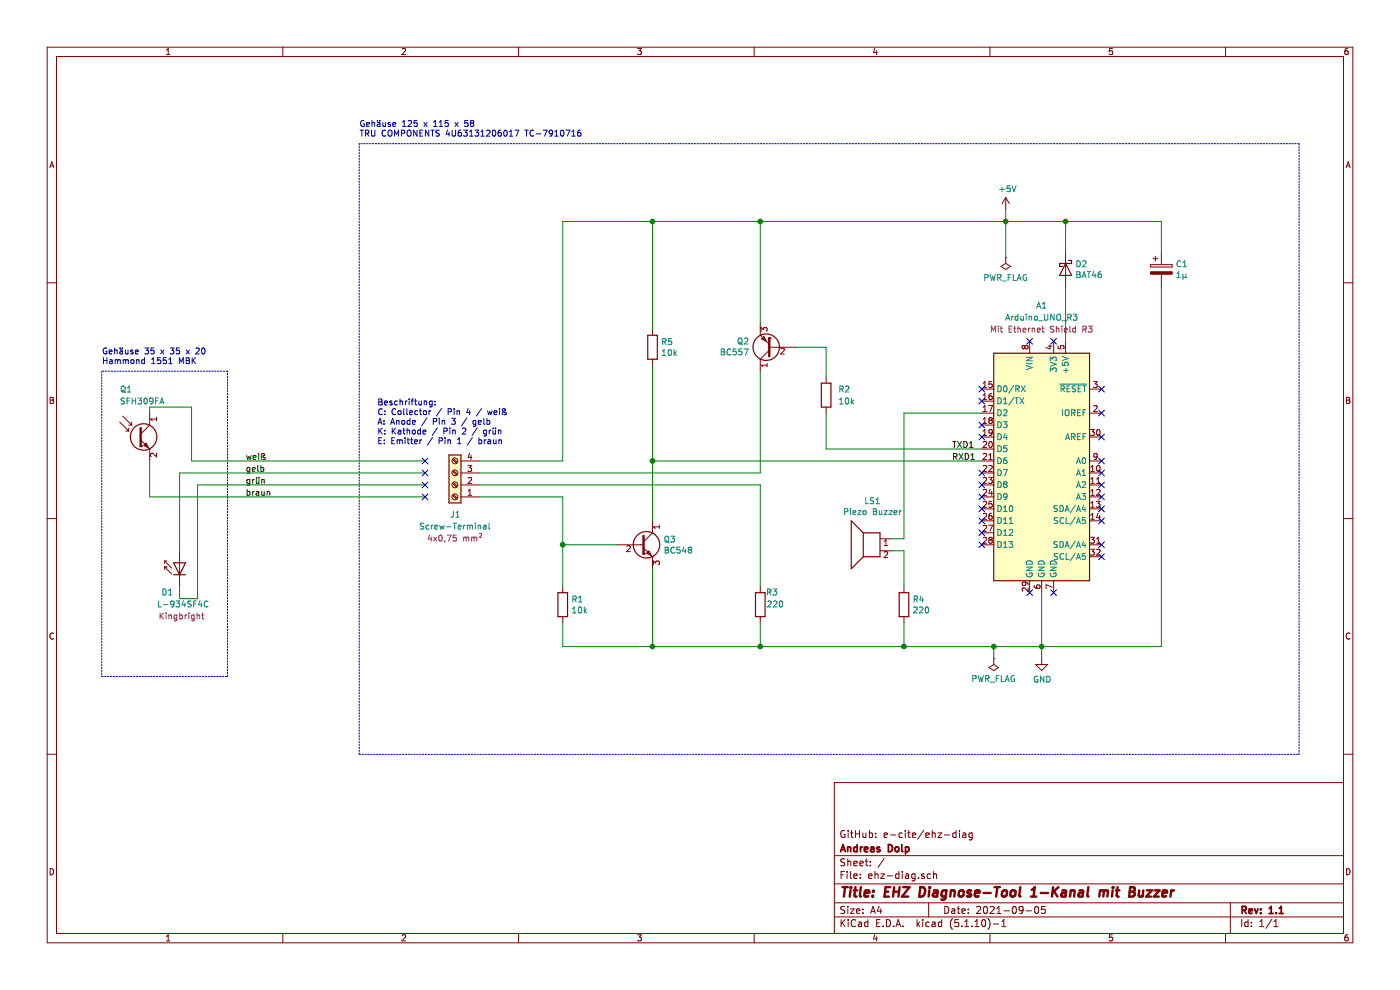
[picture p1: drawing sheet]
EESchema Schematic File Version 4
EELAYER 30 0
EELAYER END
$Descr A4 11693 8268
encoding utf-8
Sheet 1 1
Title "EHZ Diagnose-Tool 1-Kanal mit Buzzer"
Date "2021-09-05"
Rev "1.1"
Comp "Andreas Dolp"
Comment1 "GitHub: e-cite/ehz-diag"
Comment2 ""
Comment3 ""
Comment4 ""
$EndDescr
$Comp
L MCU_Module:Arduino_UNO_R3 A1
U 1 1
P 8700 3850
F 0 "A1" H 8700 5150 50  0000 C CNN
F 1 "Arduino_UNO_R3" H 8700 5050 50  0000 C CNN
F 2 "Module:Arduino_UNO_R3" H 8700 3850 50  0001 C CIN
F 3 "https://www.arduino.cc/en/Main/arduinoBoardUno" H 8700 3850 50  0001 C CNN
F 4 "Mit Ethernet Shield R3" H 8700 4950 50  0000 C CNN "Shield"
	1    8700 3850
	1    0    0    -1  
$EndComp
$Comp
L Device:CP C1
U 1 1
P 9700 2250
F 0 "C1" H 9818 2296 50  0000 L CNN
F 1 "1µ" H 9818 2205 50  0000 L CNN
F 2 "Capacitor_THT:CP_Radial_D4.0mm_P2.00mm" H 9738 2100 50  0001 C CNN
F 3 "~" H 9700 2250 50  0001 C CNN
	1    9700 2250
	1    0    0    -1  
$EndComp
$Comp
L Diode:BAT46 D2
U 1 1
P 8900 2250
F 0 "D2" V 8854 2330 50  0000 L CNN
F 1 "BAT46" V 8945 2330 50  0000 L CNN
F 2 "Diode_THT:D_DO-35_SOD27_P12.70mm_Horizontal" H 8900 2075 50  0001 C CNN
F 3 "http://www.vishay.com/docs/85662/bat46.pdf" H 8900 2250 50  0001 C CNN
	1    8900 2250
	0    1    1    0   
$EndComp
Connection ~ 8900 1850
Connection ~ 8700 5400
Wire Wire Line
	4000 3850 4700 3850
$Comp
L Connector:Screw_Terminal_01x04 J1
U 1 1
P 3800 4050
F 0 "J1" H 3750 4300 50  0000 L CNN
F 1 "Screw-Terminal" H 3800 4400 50  0000 C CNN
F 2 "TerminalBlock_Phoenix:TerminalBlock_Phoenix_MPT-0,5-4-2.54_1x04_P2.54mm_Horizontal" H 3800 4050 50  0001 C CNN
F 3 "~" H 3800 4050 50  0001 C CNN
F 4 "PTR 50692040021E" H 3800 3500 50  0001 C CNN "Bezeichnung"
F 5 "4x0,75 mm²" H 3800 4500 50  0000 C CNN "Ausführung"
	1    3800 4050
	-1   0    0    1   
$EndComp
Wire Wire Line
	9700 2100 9700 1850
Wire Wire Line
	9700 1850 8900 1850
Wire Wire Line
	9700 2400 9700 5400
Wire Wire Line
	9700 5400 8700 5400
Wire Notes Line
	3000 1200 3000 6300
Wire Notes Line
	3000 6300 10850 6300
Wire Notes Line
	10850 1200 3000 1200
Text Notes 3000 1150 0    50   ~ 0
Gehäuse 125 x 115 x 58\nTRU COMPONENTS 4U63131206017 TC-7910716
Wire Notes Line
	10850 6300 10850 1200
NoConn ~ 8200 3250
NoConn ~ 8200 3350
NoConn ~ 8200 3650
NoConn ~ 8200 3950
NoConn ~ 8200 4050
NoConn ~ 8200 4150
NoConn ~ 8200 4250
NoConn ~ 8200 4350
NoConn ~ 8200 4450
NoConn ~ 8200 4550
NoConn ~ 8600 4950
NoConn ~ 8800 4950
NoConn ~ 9200 4650
NoConn ~ 9200 4550
NoConn ~ 9200 4350
NoConn ~ 9200 4250
NoConn ~ 9200 4150
NoConn ~ 9200 4050
NoConn ~ 9200 3950
NoConn ~ 9200 3850
NoConn ~ 9200 3250
NoConn ~ 9200 3450
NoConn ~ 9200 3650
NoConn ~ 8800 2850
NoConn ~ 8600 2850
Text Label 7950 3750 0    50   ~ 0
TXD1
Wire Wire Line
	8900 1850 8900 2100
$Comp
L power:GND #PWR0101
U 1 1
P 8700 5500
F 0 "#PWR0101" H 8700 5250 50  0001 C CNN
F 1 "GND" H 8705 5327 50  0000 C CNN
F 2 "" H 8700 5500 50  0001 C CNN
F 3 "" H 8700 5500 50  0001 C CNN
	1    8700 5500
	1    0    0    -1  
$EndComp
Wire Wire Line
	8700 4950 8700 5400
Wire Wire Line
	8700 5500 8700 5400
Wire Wire Line
	8900 2400 8900 2850
$Comp
L power:PWR_FLAG #FLG0101
U 1 1
P 8300 5500
F 0 "#FLG0101" H 8300 5575 50  0001 C CNN
F 1 "PWR_FLAG" H 8300 5673 50  0000 C CNN
F 2 "" H 8300 5500 50  0001 C CNN
F 3 "~" H 8300 5500 50  0001 C CNN
	1    8300 5500
	-1   0    0    1   
$EndComp
Wire Wire Line
	8300 5500 8300 5400
Connection ~ 8300 5400
Wire Wire Line
	8300 5400 8700 5400
$Comp
L power:PWR_FLAG #FLG0102
U 1 1
P 8400 2150
F 0 "#FLG0102" H 8400 2225 50  0001 C CNN
F 1 "PWR_FLAG" H 8400 2323 50  0000 C CNN
F 2 "" H 8400 2150 50  0001 C CNN
F 3 "~" H 8400 2150 50  0001 C CNN
	1    8400 2150
	-1   0    0    1   
$EndComp
Wire Wire Line
	8400 2150 8400 1850
Connection ~ 8400 1850
Wire Wire Line
	8400 1850 8900 1850
$Comp
L power:+5V #PWR0102
U 1 1
P 8400 1750
F 0 "#PWR0102" H 8400 1600 50  0001 C CNN
F 1 "+5V" H 8415 1923 50  0000 C CNN
F 2 "" H 8400 1750 50  0001 C CNN
F 3 "" H 8400 1750 50  0001 C CNN
	1    8400 1750
	1    0    0    -1  
$EndComp
Wire Wire Line
	8400 1750 8400 1850
Text Label 7950 3850 0    50   ~ 0
RXD1
NoConn ~ 8200 3550
NoConn ~ 3550 4050
NoConn ~ 3550 4150
NoConn ~ 3550 3950
NoConn ~ 3550 3850
Text Label 2050 4050 0    50   ~ 0
grün
Text Notes 850  3050 0    50   ~ 0
Gehäuse 35 x 35 x 20\nHammond 1551 MBK
Wire Notes Line
	1900 3100 850  3100
Wire Notes Line
	1900 5650 1900 3100
Wire Notes Line
	850  5650 1900 5650
Wire Notes Line
	850  3100 850  5650
Wire Wire Line
	3550 4050 1650 4050
Wire Wire Line
	1650 5000 1650 4050
$Comp
L LED:SFH4356P D?
U 1 1
P 1500 4700
AR Path="/61291C31/61295803" Ref="D?"  Part="1" 
AR Path="/61295803" Ref="D1"  Part="1" 
F 0 "D1" V 1250 4750 50  0000 L CNN
F 1 "L-934SF4C" V 1150 4450 50  0000 L CNN
F 2 "LED_THT:LED_D3.0mm_IRBlack" H 1500 4875 50  0001 C CNN
F 3 "http://www.osram-os.com/Graphics/XPic5/00181708_0.pdf" H 1450 4700 50  0001 C CNN
F 4 "Kingbright " V 1050 4450 50  0000 L CNN "Hersteller"
	1    1500 4700
	0    -1   -1   0   
$EndComp
Wire Wire Line
	1500 5000 1650 5000
Wire Wire Line
	1500 4900 1500 5000
Wire Wire Line
	1250 3400 1600 3400
Wire Wire Line
	1250 3400 1250 3450
$Comp
L Sensor_Optical:SFH309 Q?
U 1 1
P 1150 3650
AR Path="/61291C31/61295810" Ref="Q?"  Part="1" 
AR Path="/61295810" Ref="Q1"  Part="1" 
F 0 "Q1" H 1000 4050 50  0000 L CNN
F 1 "SFH309FA" H 1000 3950 50  0000 L CNN
F 2 "LED_THT:LED_D3.0mm_Clear" H 1630 3510 50  0001 C CNN
F 3 "http://www.osram-os.com/Graphics/XPic2/00101811_0.pdf/SFH%20309,%20SFH%20309%20FA,%20Lead%20(Pb)%20Free%20Product%20-%20RoHS%20Compliant.pdf" H 1150 3650 50  0001 C CNN
	1    1150 3650
	1    0    0    -1  
$EndComp
Text Notes 3150 3800 0    50   ~ 0
Beschriftung:\nC: Collector / Pin 4 / weiß\nA: Anode / Pin 3 / gelb\nK: Kathode / Pin 2 / grün\nE: Emitter / Pin 1 / braun\n\n
$Comp
L Device:R R4
U 1 1
P 7550 5050
F 0 "R4" H 7620 5096 50  0000 L CNN
F 1 "220" H 7620 5005 50  0000 L CNN
F 2 "Resistor_THT:R_Axial_DIN0207_L6.3mm_D2.5mm_P7.62mm_Horizontal" V 7480 5050 50  0001 C CNN
F 3 "~" H 7550 5050 50  0001 C CNN
	1    7550 5050
	1    0    0    -1  
$EndComp
Wire Wire Line
	1600 3400 1600 3850
Wire Wire Line
	1600 3850 3550 3850
Wire Wire Line
	1250 4150 3550 4150
Wire Wire Line
	8200 3450 7550 3450
Wire Wire Line
	7550 5200 7550 5400
Wire Wire Line
	1250 3850 1250 4150
Wire Wire Line
	1500 4600 1500 3950
Text Label 2050 3950 0    50   ~ 0
gelb
Wire Wire Line
	1500 3950 3550 3950
$Comp
L Device:R R2
U 1 1
P 6900 3300
F 0 "R2" H 7000 3350 50  0000 L CNN
F 1 "10k" H 7000 3250 50  0000 L CNN
F 2 "Resistor_THT:R_Axial_DIN0207_L6.3mm_D2.5mm_P15.24mm_Horizontal" V 6830 3300 50  0001 C CNN
F 3 "~" H 6900 3300 50  0001 C CNN
	1    6900 3300
	1    0    0    -1  
$EndComp
Connection ~ 7550 5400
Wire Wire Line
	7550 5400 8300 5400
$Comp
L Device:R R1
U 1 1
P 4700 5050
F 0 "R1" H 4770 5096 50  0000 L CNN
F 1 "10k" H 4770 5005 50  0000 L CNN
F 2 "Resistor_THT:R_Axial_DIN0207_L6.3mm_D2.5mm_P10.16mm_Horizontal" V 4630 5050 50  0001 C CNN
F 3 "~" H 4700 5050 50  0001 C CNN
	1    4700 5050
	1    0    0    -1  
$EndComp
$Comp
L Device:R R3
U 1 1
P 6350 5050
F 0 "R3" H 6200 4950 50  0000 L CNN
F 1 "220" H 6150 5050 50  0000 L CNN
F 2 "Resistor_THT:R_Axial_DIN0207_L6.3mm_D2.5mm_P7.62mm_Horizontal" V 6280 5050 50  0001 C CNN
F 3 "~" H 6350 5050 50  0001 C CNN
	1    6350 5050
	-1   0    0    1   
$EndComp
$Comp
L Device:R R5
U 1 1
P 5450 2900
F 0 "R5" H 5520 2946 50  0000 L CNN
F 1 "10k" H 5520 2855 50  0000 L CNN
F 2 "Resistor_THT:R_Axial_DIN0207_L6.3mm_D2.5mm_P10.16mm_Horizontal" V 5380 2900 50  0001 C CNN
F 3 "~" H 5450 2900 50  0001 C CNN
	1    5450 2900
	1    0    0    -1  
$EndComp
$Comp
L Transistor_BJT:BC548 Q3
U 1 1
P 5350 4550
F 0 "Q3" H 5541 4596 50  0000 L CNN
F 1 "BC548" H 5541 4505 50  0000 L CNN
F 2 "Package_TO_SOT_THT:TO-92_Inline_Wide" H 5550 4475 50  0001 L CIN
F 3 "https://www.onsemi.com/pub/Collateral/BC550-D.pdf" H 5350 4550 50  0001 L CNN
	1    5350 4550
	1    0    0    -1  
$EndComp
Wire Wire Line
	5450 5400 4700 5400
Connection ~ 5450 5400
Wire Wire Line
	5450 4750 5450 5400
Wire Wire Line
	4700 1850 5450 1850
Connection ~ 5450 1850
Wire Wire Line
	5450 2750 5450 1850
Wire Wire Line
	4000 4150 4700 4150
Wire Wire Line
	4700 4150 4700 4550
Wire Wire Line
	4700 5200 4700 5400
Wire Wire Line
	4700 3850 4700 1850
Wire Wire Line
	5150 4550 4700 4550
Connection ~ 4700 4550
Wire Wire Line
	4700 4550 4700 4900
Wire Wire Line
	5450 3050 5450 3850
Connection ~ 5450 3850
Wire Wire Line
	5450 3850 5450 4350
Wire Wire Line
	6350 4900 6350 4050
Wire Wire Line
	5450 3850 8200 3850
Wire Wire Line
	6900 3750 8200 3750
Wire Wire Line
	4000 4050 6350 4050
Wire Wire Line
	4000 3950 6350 3950
$Comp
L Transistor_BJT:BC557 Q2
U 1 1
P 6450 2900
F 0 "Q2" H 6641 2854 50  0000 L CNN
F 1 "BC557" H 6641 2945 50  0000 L CNN
F 2 "Package_TO_SOT_THT:TO-92_Inline_Wide" H 6650 2825 50  0001 L CIN
F 3 "https://www.onsemi.com/pub/Collateral/BC556BTA-D.pdf" H 6450 2900 50  0001 L CNN
	1    6450 2900
	-1   0    0    1   
$EndComp
Wire Wire Line
	5450 1850 6350 1850
Wire Wire Line
	5450 5400 6350 5400
Wire Wire Line
	6350 5200 6350 5400
Connection ~ 6350 5400
Wire Wire Line
	6350 5400 7550 5400
Wire Wire Line
	6350 2700 6350 1850
Connection ~ 6350 1850
Wire Wire Line
	6350 1850 8400 1850
Wire Wire Line
	6350 3100 6350 3950
Wire Wire Line
	6900 3750 6900 3450
Wire Wire Line
	6900 3150 6900 2900
Wire Wire Line
	6900 2900 6650 2900
Text Label 2050 4150 0    50   ~ 0
braun
Text Label 2050 3850 0    50   ~ 0
weiß
$Comp
L Device:Speaker LS1
U 1 1
P 7250 4500
F 0 "LS1" H 7213 4817 50  0000 C CNN
F 1 "Piezo Buzzer" H 7213 4726 50  0000 C CNN
F 2 "speaker:Buzzer_22x7.5RM7.6" H 7250 4300 50  0001 C CNN
F 3 "~" H 7240 4450 50  0001 C CNN
	1    7250 4500
	-1   0    0    -1  
$EndComp
Wire Wire Line
	7550 4600 7450 4600
Wire Wire Line
	7550 4600 7550 4900
Wire Wire Line
	7450 4500 7550 4500
Wire Wire Line
	7550 3450 7550 4500
$EndSCHEMATC
